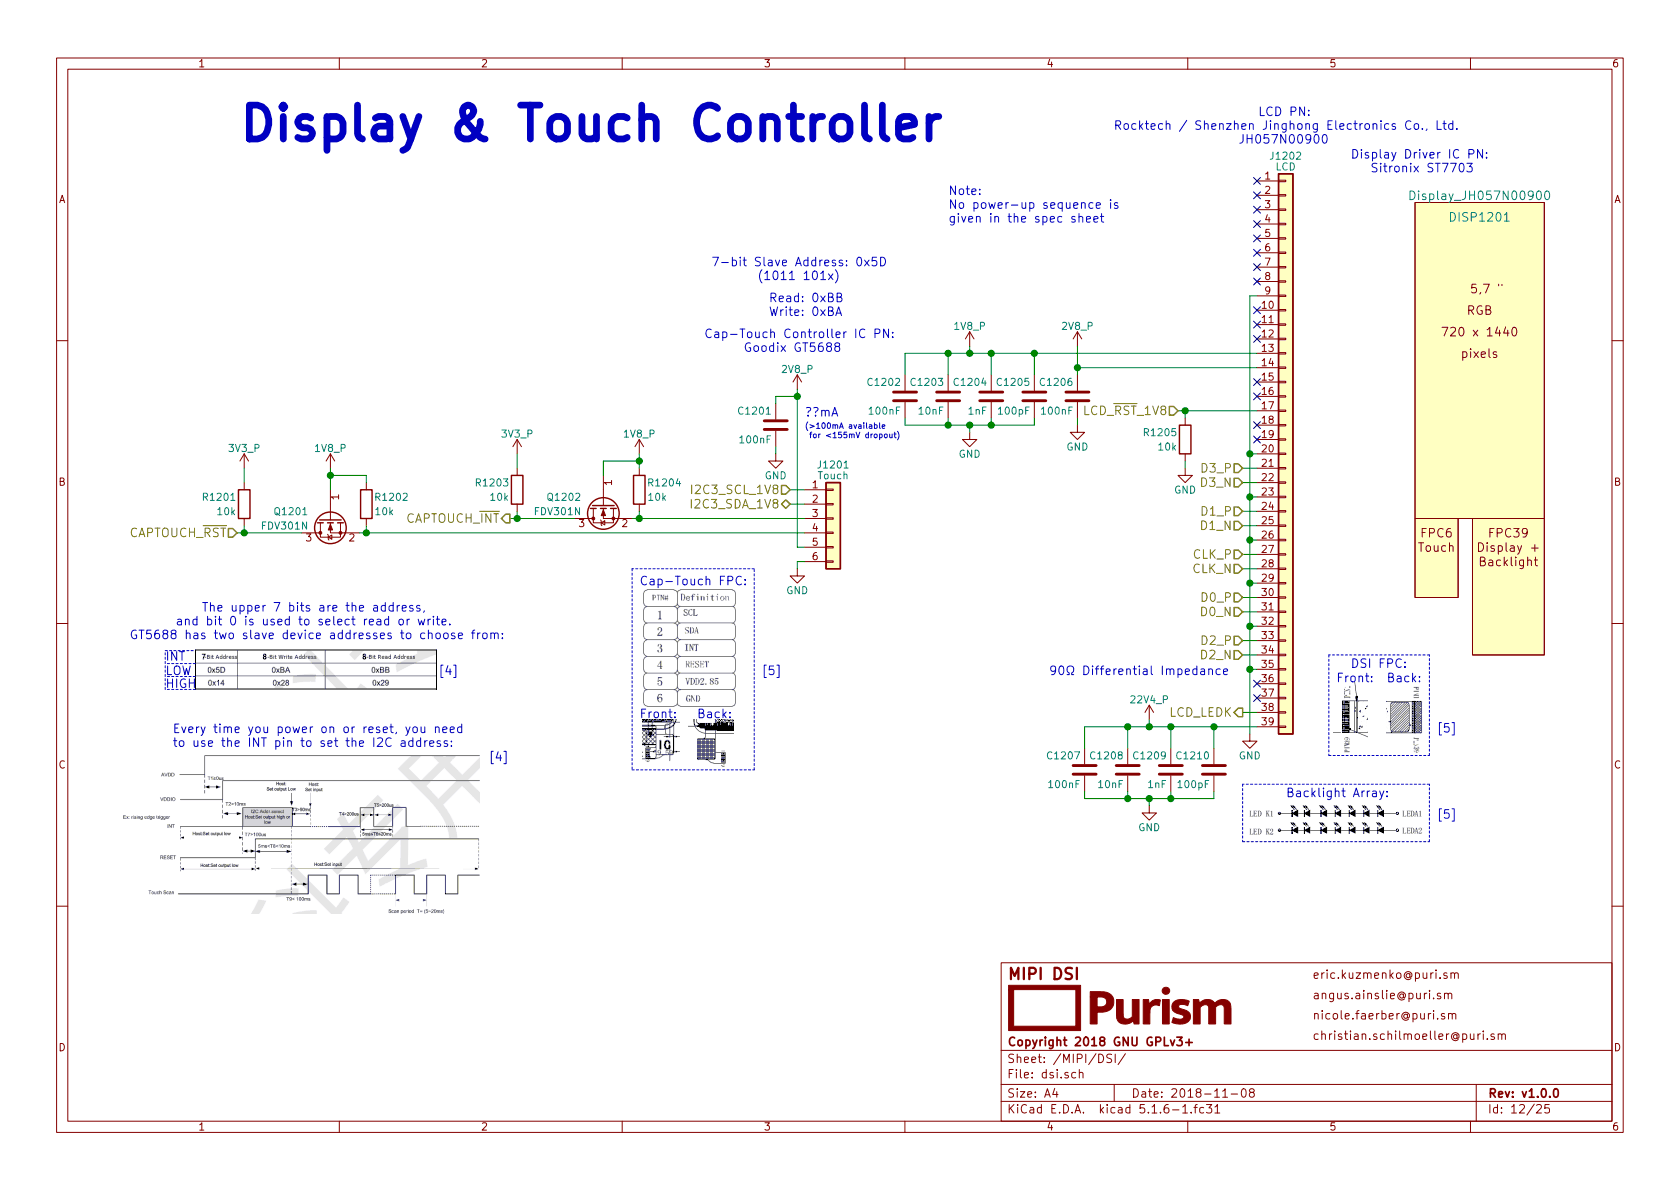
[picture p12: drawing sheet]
EESchema Schematic File Version 4
EELAYER 30 0
EELAYER END
$Descr A4 11693 8268
encoding utf-8
Sheet 12 25
Title "MIPI DSI"
Date "2018-11-08"
Rev "v1.0.0"
Comp "Copyright 2018 GNU GPLv3+"
Comment1 "eric.kuzmenko@puri.sm"
Comment2 "angus.ainslie@puri.sm"
Comment3 "nicole.faerber@puri.sm"
Comment4 "christian.schilmoeller@puri.sm"
$EndDescr
Text HLabel 8650 4450 0    60   Input ~ 0
D2_P
Text HLabel 8650 4550 0    60   Input ~ 0
D2_N
Text HLabel 8650 3550 0    60   Input ~ 0
D1_P
Text HLabel 8650 3650 0    60   Input ~ 0
D1_N
Text HLabel 8650 3850 0    60   Input ~ 0
CLK_P
Text HLabel 8650 3950 0    60   Input ~ 0
CLK_N
Text HLabel 8650 4150 0    60   Input ~ 0
D0_P
Text HLabel 8650 4250 0    60   Input ~ 0
D0_N
Text HLabel 8650 3250 0    60   Input ~ 0
D3_P
Text HLabel 8650 3350 0    60   Input ~ 0
D3_N
Text HLabel 5500 3500 0    60   BiDi ~ 0
I2C3_SDA_1V8
Text HLabel 5500 3400 0    60   Input ~ 0
I2C3_SCL_1V8
Text HLabel 3550 3600 0    60   Output ~ 0
CAPTOUCH_~INT
Text HLabel 1650 3700 0    60   Input ~ 0
CAPTOUCH_~RST
Wire Wire Line
	4400 3600 4450 3600
Wire Wire Line
	2500 3700 2550 3700
Wire Wire Line
	2550 3700 2550 3650
Connection ~ 2550 3700
Wire Wire Line
	2300 3250 2300 3300
Wire Wire Line
	2550 3350 2550 3300
Wire Wire Line
	2550 3300 2300 3300
Connection ~ 2300 3300
Wire Wire Line
	1650 3700 1700 3700
Wire Wire Line
	1700 3700 1700 3650
Wire Wire Line
	1700 3350 1700 3250
Wire Wire Line
	4450 3600 4450 3550
Connection ~ 4450 3600
Wire Wire Line
	4450 3150 4450 3200
Wire Wire Line
	4450 3200 4200 3200
Wire Wire Line
	4200 3200 4200 3300
Connection ~ 4450 3200
Wire Wire Line
	3550 3600 3600 3600
Wire Wire Line
	3600 3600 3600 3550
Wire Wire Line
	3600 3250 3600 3150
Connection ~ 3600 3600
Connection ~ 1700 3700
Text Notes 6600 1550 0    60   ~ 0
Note:\nNo power-up sequence is\ngiven in the spec sheet
$Comp
L dvk-mx8m-bsb:3V3_P #PWR01203
U 1 1
P 3600 3150
F 0 "#PWR01203" H 3600 3000 50  0001 C CNN
F 1 "3V3_P" H 3600 3290 50  0000 C CNN
F 2 "" H 3600 3150 50  0001 C CNN
F 3 "" H 3600 3150 50  0001 C CNN
	1    3600 3150
	-1   0    0    -1  
$EndComp
$Comp
L dvk-mx8m-bsb:3V3_P #PWR01201
U 1 1
P 1700 3250
F 0 "#PWR01201" H 1700 3100 50  0001 C CNN
F 1 "3V3_P" H 1700 3390 50  0000 C CNN
F 2 "" H 1700 3250 50  0001 C CNN
F 3 "" H 1700 3250 50  0001 C CNN
	1    1700 3250
	-1   0    0    -1  
$EndComp
$Comp
L dvk-mx8m-bsb:1V8_P #PWR01202
U 1 1
P 2300 3250
F 0 "#PWR01202" H 2300 3100 50  0001 C CNN
F 1 "1V8_P" H 2300 3390 50  0000 C CNN
F 2 "" H 2300 3250 50  0001 C CNN
F 3 "" H 2300 3250 50  0001 C CNN
	1    2300 3250
	-1   0    0    -1  
$EndComp
$Comp
L Device:R R1202
U 1 1
P 2550 3500
F 0 "R1202" H 2725 3550 50  0000 C CNN
F 1 "10k" H 2675 3450 50  0000 C CNN
F 2 "Resistor_SMD:R_0402_1005Metric" V 2480 3500 50  0001 C CNN
F 3 "https://www.seielect.com/Catalog/SEI-RMCF_RMCP.pdf" H 2550 3500 50  0001 C CNN
F 4 "Stackpole" H 2550 3500 60  0001 C CNN "MFG Name"
F 5 "RMCF0603JG10K0" H 2550 3500 60  0001 C CNN "MFG Part Num"
F 6 "RMCF0603JG10K0CT-ND" H 2550 3500 60  0001 C CNN "Distrib PN"
F 7 "https://www.digikey.com/product-detail/en/stackpole-electronics-inc/RMCF0603JG10K0/RMCF0603JG10K0CT-ND/4425128" H 2550 3500 60  0001 C CNN "Distrib Link"
F 8 "5%" H 2550 3500 60  0001 C CNN "Tolerance"
F 9 "https://www.digikey.com/products/en/resistors/chip-resistor-surface-mount/52?FV=ffe00034%2C400005%2C1f140000%2Cmu10+kOhms%7C2085&quantity=&ColumnSort=1000011&page=1&pageSize=500" H 2550 3500 60  0001 C CNN "Others"
	1    2550 3500
	1    0    0    -1  
$EndComp
$Comp
L Device:R R1201
U 1 1
P 1700 3500
F 0 "R1201" H 1875 3550 50  0000 C CNN
F 1 "10k" H 1825 3450 50  0000 C CNN
F 2 "Resistor_SMD:R_0402_1005Metric" V 1630 3500 50  0001 C CNN
F 3 "https://www.seielect.com/Catalog/SEI-RMCF_RMCP.pdf" H 1700 3500 50  0001 C CNN
F 4 "Stackpole" H 1700 3500 60  0001 C CNN "MFG Name"
F 5 "RMCF0603JG10K0" H 1700 3500 60  0001 C CNN "MFG Part Num"
F 6 "RMCF0603JG10K0CT-ND" H 1700 3500 60  0001 C CNN "Distrib PN"
F 7 "https://www.digikey.com/product-detail/en/stackpole-electronics-inc/RMCF0603JG10K0/RMCF0603JG10K0CT-ND/4425128" H 1700 3500 60  0001 C CNN "Distrib Link"
F 8 "5%" H 1700 3500 60  0001 C CNN "Tolerance"
F 9 "https://www.digikey.com/products/en/resistors/chip-resistor-surface-mount/52?FV=ffe00034%2C400005%2C1f140000%2Cmu10+kOhms%7C2085&quantity=&ColumnSort=1000011&page=1&pageSize=500" H 1700 3500 60  0001 C CNN "Others"
	1    1700 3500
	-1   0    0    -1  
$EndComp
$Comp
L Device:R R1203
U 1 1
P 3600 3400
F 0 "R1203" H 3775 3450 50  0000 C CNN
F 1 "10k" H 3725 3350 50  0000 C CNN
F 2 "Resistor_SMD:R_0402_1005Metric" V 3530 3400 50  0001 C CNN
F 3 "https://www.seielect.com/Catalog/SEI-RMCF_RMCP.pdf" H 3600 3400 50  0001 C CNN
F 4 "Stackpole" H 3600 3400 60  0001 C CNN "MFG Name"
F 5 "RMCF0603JG10K0" H 3600 3400 60  0001 C CNN "MFG Part Num"
F 6 "RMCF0603JG10K0CT-ND" H 3600 3400 60  0001 C CNN "Distrib PN"
F 7 "https://www.digikey.com/product-detail/en/stackpole-electronics-inc/RMCF0603JG10K0/RMCF0603JG10K0CT-ND/4425128" H 3600 3400 60  0001 C CNN "Distrib Link"
F 8 "5%" H 3600 3400 60  0001 C CNN "Tolerance"
F 9 "https://www.digikey.com/products/en/resistors/chip-resistor-surface-mount/52?FV=ffe00034%2C400005%2C1f140000%2Cmu10+kOhms%7C2085&quantity=&ColumnSort=1000011&page=1&pageSize=500" H 3600 3400 60  0001 C CNN "Others"
	1    3600 3400
	-1   0    0    -1  
$EndComp
$Comp
L Device:R R1204
U 1 1
P 4450 3400
F 0 "R1204" H 4625 3450 50  0000 C CNN
F 1 "10k" H 4575 3350 50  0000 C CNN
F 2 "Resistor_SMD:R_0402_1005Metric" V 4380 3400 50  0001 C CNN
F 3 "https://www.seielect.com/Catalog/SEI-RMCF_RMCP.pdf" H 4450 3400 50  0001 C CNN
F 4 "Stackpole" H 4450 3400 60  0001 C CNN "MFG Name"
F 5 "RMCF0603JG10K0" H 4450 3400 60  0001 C CNN "MFG Part Num"
F 6 "RMCF0603JG10K0CT-ND" H 4450 3400 60  0001 C CNN "Distrib PN"
F 7 "https://www.digikey.com/product-detail/en/stackpole-electronics-inc/RMCF0603JG10K0/RMCF0603JG10K0CT-ND/4425128" H 4450 3400 60  0001 C CNN "Distrib Link"
F 8 "5%" H 4450 3400 60  0001 C CNN "Tolerance"
F 9 "https://www.digikey.com/products/en/resistors/chip-resistor-surface-mount/52?FV=ffe00034%2C400005%2C1f140000%2Cmu10+kOhms%7C2085&quantity=&ColumnSort=1000011&page=1&pageSize=500" H 4450 3400 60  0001 C CNN "Others"
	1    4450 3400
	1    0    0    -1  
$EndComp
$Comp
L dvk-mx8m-bsb:1V8_P #PWR01204
U 1 1
P 4450 3150
F 0 "#PWR01204" H 4450 3000 50  0001 C CNN
F 1 "1V8_P" H 4450 3290 50  0000 C CNN
F 2 "" H 4450 3150 50  0001 C CNN
F 3 "" H 4450 3150 50  0001 C CNN
	1    4450 3150
	-1   0    0    -1  
$EndComp
$Comp
L Connector_Generic:Conn_01x39 J1202
U 1 1
P 8950 3150
F 0 "J1202" H 8950 5225 50  0000 C CNN
F 1 "LCD" H 8950 5150 50  0000 C CNN
F 2 "dvk-mx8m-bsb:Conn_Hirose_FPC_39x0_3" H 8950 3150 50  0001 C CNN
F 3 "https://www.hirose.com/product/en/download_file/key_name/FH26-39S-0.3SHW%2805%29/category/Drawing%20(2D)/doc_file_id/42931/?file_category_id=6&item_id=05800201105&is_series=" H 8950 3150 50  0001 C CNN
F 4 "Hirose" H 8950 3150 60  0001 C CNN "MFG Name"
F 5 "FH26-39S-0.3SHW" H 8950 3150 60  0001 C CNN "MFG Part Num"
F 6 "FH26-39S-0.3SHW(05)" H 8950 3150 60  0001 C CNN "Distrib PN"
F 7 "https://www.arrow.com/en/products/fh26-39s-0.3shw-05/hirose-electric?utm_campaign=octopart_2018&utm_currency=USD&utm_keyword=FH26-39S-0.3SHW%2805%29&utm_medium=aggregator&utm_content=inv_listing&utm_source=octopart" H 8950 3150 60  0001 C CNN "Distrib Link"
F 8 "-" H 8950 3150 60  0001 C CNN "Tolerance"
F 9 "https://octopart.com/search?q=FH26-39s-0.3shw&start=0" H 8950 3150 60  0001 C CNN "Others"
	1    8950 3150
	1    0    0    -1  
$EndComp
$Comp
L power:GND #PWR01215
U 1 1
P 8700 5100
F 0 "#PWR01215" H 8700 4850 50  0001 C CNN
F 1 "GND" H 8700 4950 50  0000 C CNN
F 2 "" H 8700 5100 50  0001 C CNN
F 3 "" H 8700 5100 50  0001 C CNN
	1    8700 5100
	1    0    0    -1  
$EndComp
Wire Wire Line
	8750 2050 8700 2050
Wire Wire Line
	8700 2050 8700 3150
Wire Wire Line
	8750 3150 8700 3150
Connection ~ 8700 3150
Wire Wire Line
	8750 3450 8700 3450
Connection ~ 8700 3450
Wire Wire Line
	8750 3750 8700 3750
Connection ~ 8700 3750
Wire Wire Line
	8750 4050 8700 4050
Connection ~ 8700 4050
Wire Wire Line
	8750 4350 8700 4350
Connection ~ 8700 4350
Wire Wire Line
	8750 4650 8700 4650
Connection ~ 8700 4650
NoConn ~ 8750 1250
NoConn ~ 8750 2350
NoConn ~ 8750 2650
NoConn ~ 8750 2750
NoConn ~ 8750 4750
NoConn ~ 8750 4850
$Comp
L dvk-mx8m-bsb:22V4_P #PWR01212
U 1 1
P 8000 5000
F 0 "#PWR01212" H 8000 4850 50  0001 C CNN
F 1 "22V4_P" H 8000 5140 50  0000 C CNN
F 2 "" H 8000 5000 50  0001 C CNN
F 3 "" H 8000 5000 50  0001 C CNN
	1    8000 5000
	1    0    0    -1  
$EndComp
Text HLabel 8650 4950 0    60   Output ~ 0
LCD_LEDK
Wire Wire Line
	7550 5050 7850 5050
Wire Wire Line
	8650 4950 8750 4950
NoConn ~ 8750 1650
NoConn ~ 8750 1750
NoConn ~ 8750 1850
NoConn ~ 8750 1950
NoConn ~ 8750 2150
NoConn ~ 8750 2250
NoConn ~ 8750 1350
NoConn ~ 8750 1450
NoConn ~ 8750 1550
NoConn ~ 8750 3050
NoConn ~ 8750 2950
$Comp
L dvk-mx8m-bsb:1V8_P #PWR01208
U 1 1
P 6750 2400
F 0 "#PWR01208" H 6750 2250 50  0001 C CNN
F 1 "1V8_P" H 6750 2540 50  0000 C CNN
F 2 "" H 6750 2400 50  0001 C CNN
F 3 "" H 6750 2400 50  0001 C CNN
	1    6750 2400
	1    0    0    -1  
$EndComp
$Comp
L Device:C C1202
U 1 1
P 6300 2750
F 0 "C1202" H 6325 2850 50  0000 L CNN
F 1 "100nF" H 6325 2650 50  0000 L CNN
F 2 "Capacitor_SMD:C_0402_1005Metric" H 6338 2600 50  0001 C CNN
F 3 "" H 6300 2750 50  0001 C CNN
	1    6300 2750
	-1   0    0    -1  
$EndComp
$Comp
L power:GND #PWR01209
U 1 1
P 6750 3000
F 0 "#PWR01209" H 6750 2750 50  0001 C CNN
F 1 "GND" H 6750 2850 50  0000 C CNN
F 2 "" H 6750 3000 50  0001 C CNN
F 3 "" H 6750 3000 50  0001 C CNN
	1    6750 3000
	1    0    0    -1  
$EndComp
Text HLabel 8200 2850 0    60   Input ~ 0
LCD_~RST~_1V8
Wire Wire Line
	8200 2850 8250 2850
Wire Wire Line
	8650 3250 8750 3250
Wire Wire Line
	8650 3350 8750 3350
Wire Wire Line
	8650 3550 8750 3550
Wire Wire Line
	8650 3650 8750 3650
Wire Wire Line
	8650 3850 8750 3850
Wire Wire Line
	8650 3950 8750 3950
Wire Wire Line
	8650 4150 8750 4150
Wire Wire Line
	8650 4250 8750 4250
Wire Wire Line
	8650 4450 8750 4450
Wire Wire Line
	8650 4550 8750 4550
$Comp
L dvk-mx8m-bsb:2V8_P #PWR01210
U 1 1
P 7500 2400
F 0 "#PWR01210" H 7500 2250 50  0001 C CNN
F 1 "2V8_P" H 7500 2540 50  0000 C CNN
F 2 "" H 7500 2400 50  0001 C CNN
F 3 "" H 7500 2400 50  0001 C CNN
	1    7500 2400
	1    0    0    -1  
$EndComp
$Comp
L Device:C C1206
U 1 1
P 7500 2750
F 0 "C1206" H 7525 2850 50  0000 L CNN
F 1 "100nF" H 7525 2650 50  0000 L CNN
F 2 "Capacitor_SMD:C_0402_1005Metric" H 7538 2600 50  0001 C CNN
F 3 "" H 7500 2750 50  0001 C CNN
	1    7500 2750
	-1   0    0    -1  
$EndComp
$Comp
L power:GND #PWR01211
U 1 1
P 7500 2950
F 0 "#PWR01211" H 7500 2700 50  0001 C CNN
F 1 "GND" H 7500 2800 50  0000 C CNN
F 2 "" H 7500 2950 50  0001 C CNN
F 3 "" H 7500 2950 50  0001 C CNN
	1    7500 2950
	1    0    0    -1  
$EndComp
Wire Wire Line
	7500 2950 7500 2900
Wire Wire Line
	7500 2400 7500 2550
Wire Wire Line
	8750 2550 7500 2550
Connection ~ 7500 2550
$Comp
L Connector_Generic:Conn_01x06 J1201
U 1 1
P 5800 3600
F 0 "J1201" H 5800 3975 50  0000 C CNN
F 1 "Touch" H 5800 3900 50  0000 C CNN
F 2 "dvk-mx8m-bsb:FH34SRJ-6S-0.5SH" H 5800 3600 50  0001 C CNN
F 3 "https://www.hirose.com/product/download/?distributor=digikey&type=2d&lang=en&num=FH34SRJ-6S-0.5SH(50)" H 5800 3600 50  0001 C CNN
F 4 "Hirose Electric" H 5800 3600 60  0001 C CNN "MFG Name"
F 5 "FH34SRJ-6S-0.5SH(50)" H 5800 3600 60  0001 C CNN "MFG Part Num"
F 6 "H125773CT-ND" H 5800 3600 60  0001 C CNN "Distrib PN"
F 7 "https://www.digikey.com/product-detail/en/hirose-electric-co-ltd/FH34SRJ-6S-0.5SH-50/H125773CT-ND/8594852" H 5800 3600 60  0001 C CNN "Distrib Link"
F 8 "-" H 5800 3600 60  0001 C CNN "Tolerance"
F 9 "https://www.mouser.com/ProductDetail/Hirose-Connector/FH34SRJ-6S-05SH50?qs=vnk2wBG9e15jF3vv7p0sbw%3D%3D" H 5800 3600 60  0001 C CNN "Others"
	1    5800 3600
	1    0    0    -1  
$EndComp
Wire Wire Line
	5500 3400 5600 3400
Wire Wire Line
	5500 3500 5600 3500
$Comp
L power:GND #PWR01207
U 1 1
P 5550 3950
F 0 "#PWR01207" H 5550 3700 50  0001 C CNN
F 1 "GND" H 5550 3800 50  0000 C CNN
F 2 "" H 5550 3950 50  0001 C CNN
F 3 "" H 5550 3950 50  0001 C CNN
	1    5550 3950
	1    0    0    -1  
$EndComp
Wire Wire Line
	5550 3950 5550 3900
Wire Wire Line
	5550 3900 5600 3900
Wire Wire Line
	5550 3800 5600 3800
Wire Wire Line
	5550 2700 5550 2750
$Comp
L dvk-mx8m-bsb:2V8_P #PWR01206
U 1 1
P 5550 2700
F 0 "#PWR01206" H 5550 2550 50  0001 C CNN
F 1 "2V8_P" H 5550 2840 50  0000 C CNN
F 2 "" H 5550 2700 50  0001 C CNN
F 3 "" H 5550 2700 50  0001 C CNN
	1    5550 2700
	1    0    0    -1  
$EndComp
$Comp
L Device:C C1201
U 1 1
P 5400 2950
F 0 "C1201" H 5425 3050 50  0000 L CNN
F 1 "100nF" H 5425 2850 50  0000 L CNN
F 2 "Capacitor_SMD:C_0402_1005Metric" H 5438 2800 50  0001 C CNN
F 3 "" H 5400 2950 50  0001 C CNN
	1    5400 2950
	-1   0    0    -1  
$EndComp
$Comp
L power:GND #PWR01205
U 1 1
P 5400 3150
F 0 "#PWR01205" H 5400 2900 50  0001 C CNN
F 1 "GND" H 5400 3000 50  0000 C CNN
F 2 "" H 5400 3150 50  0001 C CNN
F 3 "" H 5400 3150 50  0001 C CNN
	1    5400 3150
	1    0    0    -1  
$EndComp
Wire Wire Line
	5400 2800 5400 2750
Wire Wire Line
	5400 2750 5550 2750
Connection ~ 5550 2750
Wire Wire Line
	5400 3150 5400 3100
$Comp
L Device:C C1205
U 1 1
P 7200 2750
F 0 "C1205" H 7225 2850 50  0000 L CNN
F 1 "100pF" H 7225 2650 50  0000 L CNN
F 2 "Capacitor_SMD:C_0402_1005Metric" H 7238 2600 50  0001 C CNN
F 3 "" H 7200 2750 50  0001 C CNN
	1    7200 2750
	-1   0    0    -1  
$EndComp
$Comp
L Device:C C1204
U 1 1
P 6900 2750
F 0 "C1204" H 6925 2850 50  0000 L CNN
F 1 "1nF" H 6925 2650 50  0000 L CNN
F 2 "Capacitor_SMD:C_0402_1005Metric" H 6938 2600 50  0001 C CNN
F 3 "" H 6900 2750 50  0001 C CNN
	1    6900 2750
	-1   0    0    -1  
$EndComp
$Comp
L Device:C C1203
U 1 1
P 6600 2750
F 0 "C1203" H 6625 2850 50  0000 L CNN
F 1 "10nF" H 6625 2650 50  0000 L CNN
F 2 "Capacitor_SMD:C_0402_1005Metric" H 6638 2600 50  0001 C CNN
F 3 "" H 6600 2750 50  0001 C CNN
	1    6600 2750
	-1   0    0    -1  
$EndComp
Wire Wire Line
	6300 2450 6600 2450
Wire Wire Line
	6300 2450 6300 2600
Wire Wire Line
	6600 2600 6600 2450
Connection ~ 6600 2450
Wire Wire Line
	6900 2600 6900 2450
Connection ~ 6900 2450
Wire Wire Line
	7200 2600 7200 2450
Connection ~ 7200 2450
Wire Wire Line
	6300 2900 6300 2950
Wire Wire Line
	6300 2950 6600 2950
Wire Wire Line
	7200 2950 7200 2900
Wire Wire Line
	6600 2900 6600 2950
Connection ~ 6600 2950
Wire Wire Line
	6900 2900 6900 2950
Connection ~ 6900 2950
Wire Wire Line
	6750 3000 6750 2950
Connection ~ 6750 2950
Wire Wire Line
	6750 2400 6750 2450
Connection ~ 6750 2450
$Comp
L Device:C C1207
U 1 1
P 7550 5350
F 0 "C1207" H 7575 5450 50  0000 L CNN
F 1 "100nF" H 7575 5250 50  0000 L CNN
F 2 "Capacitor_SMD:C_0402_1005Metric" H 7588 5200 50  0001 C CNN
F 3 "" H 7550 5350 50  0001 C CNN
	1    7550 5350
	-1   0    0    -1  
$EndComp
$Comp
L power:GND #PWR01213
U 1 1
P 8000 5600
F 0 "#PWR01213" H 8000 5350 50  0001 C CNN
F 1 "GND" H 8000 5450 50  0000 C CNN
F 2 "" H 8000 5600 50  0001 C CNN
F 3 "" H 8000 5600 50  0001 C CNN
	1    8000 5600
	1    0    0    -1  
$EndComp
$Comp
L Device:C C1210
U 1 1
P 8450 5350
F 0 "C1210" H 8475 5450 50  0000 L CNN
F 1 "100pF" H 8475 5250 50  0000 L CNN
F 2 "Capacitor_SMD:C_0402_1005Metric" H 8488 5200 50  0001 C CNN
F 3 "" H 8450 5350 50  0001 C CNN
	1    8450 5350
	-1   0    0    -1  
$EndComp
$Comp
L Device:C C1209
U 1 1
P 8150 5350
F 0 "C1209" H 8175 5450 50  0000 L CNN
F 1 "1nF" H 8175 5250 50  0000 L CNN
F 2 "Capacitor_SMD:C_0402_1005Metric" H 8188 5200 50  0001 C CNN
F 3 "" H 8150 5350 50  0001 C CNN
	1    8150 5350
	-1   0    0    -1  
$EndComp
$Comp
L Device:C C1208
U 1 1
P 7850 5350
F 0 "C1208" H 7875 5450 50  0000 L CNN
F 1 "10nF" H 7875 5250 50  0000 L CNN
F 2 "Capacitor_SMD:C_0402_1005Metric" H 7888 5200 50  0001 C CNN
F 3 "" H 7850 5350 50  0001 C CNN
	1    7850 5350
	-1   0    0    -1  
$EndComp
Wire Wire Line
	7550 5050 7550 5200
Wire Wire Line
	7850 5200 7850 5050
Wire Wire Line
	8150 5200 8150 5050
Wire Wire Line
	8450 5200 8450 5050
Wire Wire Line
	7550 5500 7550 5550
Wire Wire Line
	7550 5550 7850 5550
Wire Wire Line
	8450 5550 8450 5500
Wire Wire Line
	7850 5500 7850 5550
Connection ~ 7850 5550
Wire Wire Line
	8150 5500 8150 5550
Connection ~ 8150 5550
Wire Wire Line
	8000 5600 8000 5550
Connection ~ 8000 5550
Connection ~ 7850 5050
Connection ~ 8150 5050
Connection ~ 8450 5050
Wire Wire Line
	8000 5000 8000 5050
Connection ~ 8000 5050
Text Notes 7750 1000 0    60   ~ 0
                      LCD PN:\nRocktech / Shenzhen Jinghong Electronics Co., Ltd.\n                   JH057N00900
Text Notes 4900 2450 0    60   ~ 0
Cap-Touch Controller IC PN:\n      Goodix GT5688
Wire Notes Line
	8650 5450 8650 5850
Wire Notes Line
	8650 5850 9950 5850
Wire Notes Line
	9950 5850 9950 5450
Wire Notes Line
	9950 5450 8650 5450
Text Notes 8950 5550 0    60   ~ 0
Backlight Array:
Text Notes 4450 5000 0    60   ~ 0
Front:
Text Notes 4850 5000 0    60   ~ 0
Back:
Text Notes 4450 4075 0    60   ~ 0
Cap-Touch FPC:
Wire Notes Line
	4400 3950 4400 5350
Wire Notes Line
	4400 5350 5250 5350
Wire Notes Line
	5250 5350 5250 3950
Wire Notes Line
	5250 3950 4400 3950
Text Notes 9300 4750 0    60   ~ 0
Front:
Text Notes 9650 4750 0    60   ~ 0
Back:
Text Notes 9400 4650 0    60   ~ 0
DSI FPC:
Wire Notes Line
	9250 4550 9250 5250
Wire Notes Line
	9250 5250 9950 5250
Wire Notes Line
	9950 5250 9950 4550
Wire Notes Line
	9950 4550 9250 4550
Text Notes 7300 4700 0    60   ~ 0
90Ω Differential Impedance
Text Notes 5600 2900 0    60   ~ 0
??mA
Text Notes 5600 3050 0    39   ~ 0
(>100mA available\n for <155mV dropout)
Text Notes 900  4450 0    60   ~ 0
           The upper 7 bits are the address,\n       and bit 0 is used to select read or write.\nGT5688 has two slave device addresses to choose from:
Text Notes 1200 5200 0    60   ~ 0
Every time you power on or reset, you need\nto use the INT pin to set the I2C address:
Text Notes 4950 1950 0    60   ~ 0
7-bit Slave Address: 0x5D\n       (1011 101x)
Text Notes 5350 2200 0    60   ~ 0
Read: 0xBB\nWrite: 0xBA
Text Notes 1150 4700 0    60   ~ 0
LOW
Wire Notes Line
	1360 4790 1150 4790
Wire Notes Line
	1150 4790 1150 4520
Wire Notes Line
	1360 4700 1150 4700
Wire Notes Line
	1150 4520 1360 4520
Wire Notes Line
	1360 4610 1150 4610
Text Notes 1150 4600 0    60   ~ 0
INT
Text Notes 1150 4790 0    60   ~ 0
HIGH
Text Notes 1650 1000 0    236  ~ 47
Display & Touch Controller
$Comp
L Device:Q_NMOS_GSD Q1202
U 1 1
P 4200 3500
F 0 "Q1202" V 4150 3650 50  0000 L CNN
F 1 "FDV301N" V 4250 3650 50  0000 L CNN
F 2 "dvk-mx8m-bsb:FDV301N" H 4400 3600 50  0001 C CNN
F 3 "http://www.onsemi.com/pub/Collateral/FDV301N-D.PDF" H 4200 3500 50  0001 C CNN
F 4 "ON Semiconductor" V 4200 3500 60  0001 C CNN "MFG Name"
F 5 "FDV301N" V 4200 3500 60  0001 C CNN "MFG Part Num"
F 6 "FDV301N" V 4200 3500 60  0001 C CNN "Distrib PN"
F 7 "https://www.tme.eu/en/details/fdv301n/smd-n-channel-transistors/on-semiconductor-fairchild/" V 4200 3500 60  0001 C CNN "Distrib Link"
F 8 "-" V 4200 3500 60  0001 C CNN "Tolerance"
F 9 "https://www.arrow.com/en/products/fdv301n/on-semiconductor" V 4200 3500 60  0001 C CNN "Others"
	1    4200 3500
	0    -1   1    0   
$EndComp
$Comp
L Device:Q_NMOS_GSD Q1201
U 1 1
P 2300 3600
F 0 "Q1201" V 2250 3750 50  0000 L CNN
F 1 "FDV301N" V 2350 3750 50  0000 L CNN
F 2 "dvk-mx8m-bsb:FDV301N" H 2500 3700 50  0001 C CNN
F 3 "http://www.onsemi.com/pub/Collateral/FDV301N-D.PDF" H 2300 3600 50  0001 C CNN
F 4 "ON Semiconductor" V 2300 3600 60  0001 C CNN "MFG Name"
F 5 "FDV301N" V 2300 3600 60  0001 C CNN "MFG Part Num"
F 6 "FDV301N" V 2300 3600 60  0001 C CNN "Distrib PN"
F 7 "https://www.tme.eu/en/details/fdv301n/smd-n-channel-transistors/on-semiconductor-fairchild/" V 2300 3600 60  0001 C CNN "Distrib Link"
F 8 "-" V 2300 3600 60  0001 C CNN "Tolerance"
F 9 "https://www.arrow.com/en/products/fdv301n/on-semiconductor" V 2300 3600 60  0001 C CNN "Others"
	1    2300 3600
	0    -1   1    0   
$EndComp
$Comp
L dvk-mx8m-bsb:Display_JH057N00900 DISP1201
U 1 1
P 10300 2500
F 0 "DISP1201" H 10300 3500 60  0000 C CNN
F 1 "Display_JH057N00900" H 10300 3650 60  0000 C CNN
F 2 "dvk-mx8m-bsb:JH057N00900" H 14650 5700 60  0001 C CNN
F 3 "" H 14650 5700 60  0001 C CNN
	1    10300 2500
	1    0    0    -1  
$EndComp
$Comp
L power:GND #PWR01214
U 1 1
P 8250 3250
F 0 "#PWR01214" H 8250 3000 50  0001 C CNN
F 1 "GND" H 8250 3100 50  0000 C CNN
F 2 "" H 8250 3250 50  0001 C CNN
F 3 "" H 8250 3250 50  0001 C CNN
	1    8250 3250
	1    0    0    -1  
$EndComp
Wire Wire Line
	8250 2900 8250 2850
Connection ~ 8250 2850
Wire Wire Line
	8250 3250 8250 3200
$Comp
L Device:R R1205
U 1 1
P 8250 3050
F 0 "R1205" H 8425 3100 50  0000 C CNN
F 1 "10k" H 8375 3000 50  0000 C CNN
F 2 "Resistor_SMD:R_0402_1005Metric" V 8180 3050 50  0001 C CNN
F 3 "https://www.seielect.com/Catalog/SEI-RMCF_RMCP.pdf" H 8250 3050 50  0001 C CNN
F 4 "Stackpole" H 8250 3050 60  0001 C CNN "MFG Name"
F 5 "RMCF0603JG10K0" H 8250 3050 60  0001 C CNN "MFG Part Num"
F 6 "RMCF0603JG10K0CT-ND" H 8250 3050 60  0001 C CNN "Distrib PN"
F 7 "https://www.digikey.com/product-detail/en/stackpole-electronics-inc/RMCF0603JG10K0/RMCF0603JG10K0CT-ND/4425128" H 8250 3050 60  0001 C CNN "Distrib Link"
F 8 "5%" H 8250 3050 60  0001 C CNN "Tolerance"
F 9 "https://www.digikey.com/products/en/resistors/chip-resistor-surface-mount/52?FV=ffe00034%2C400005%2C1f140000%2Cmu10+kOhms%7C2085&quantity=&ColumnSort=1000011&page=1&pageSize=500" H 8250 3050 60  0001 C CNN "Others"
	1    8250 3050
	-1   0    0    -1  
$EndComp
Wire Wire Line
	2550 3700 5600 3700
Wire Wire Line
	2300 3300 2300 3400
Wire Wire Line
	4450 3600 5600 3600
Wire Wire Line
	4450 3200 4450 3250
Wire Wire Line
	3600 3600 4000 3600
Wire Wire Line
	1700 3700 2100 3700
Wire Wire Line
	8700 3150 8700 3450
Wire Wire Line
	8700 3450 8700 3750
Wire Wire Line
	8700 3750 8700 4050
Wire Wire Line
	8700 4050 8700 4350
Wire Wire Line
	8700 4350 8700 4650
Wire Wire Line
	8700 4650 8700 5100
Wire Wire Line
	7500 2550 7500 2600
Wire Wire Line
	5550 2750 5550 3800
Wire Wire Line
	6600 2450 6750 2450
Wire Wire Line
	6900 2450 7200 2450
Wire Wire Line
	7200 2450 8750 2450
Wire Wire Line
	6600 2950 6750 2950
Wire Wire Line
	6900 2950 7200 2950
Wire Wire Line
	6750 2950 6900 2950
Wire Wire Line
	6750 2450 6900 2450
Wire Wire Line
	7850 5550 8000 5550
Wire Wire Line
	8150 5550 8450 5550
Wire Wire Line
	8000 5550 8150 5550
Wire Wire Line
	7850 5050 8000 5050
Wire Wire Line
	8150 5050 8450 5050
Wire Wire Line
	8450 5050 8750 5050
Wire Wire Line
	8000 5050 8150 5050
Wire Wire Line
	8250 2850 8750 2850
Text Notes 9400 1200 0    60   ~ 0
Display Driver IC PN:\n   Sitronix ST7703
Text Notes 3400 5300 0    60   ~ 0
[4]
Text Notes 10000 5100 0    60   ~ 0
[5]
Text Notes 10000 5700 0    60   ~ 0
[5]
Text Notes 5300 4700 0    60   ~ 0
[5]
Text Notes 3050 4700 0    60   ~ 0
[4]
$EndSCHEMATC
